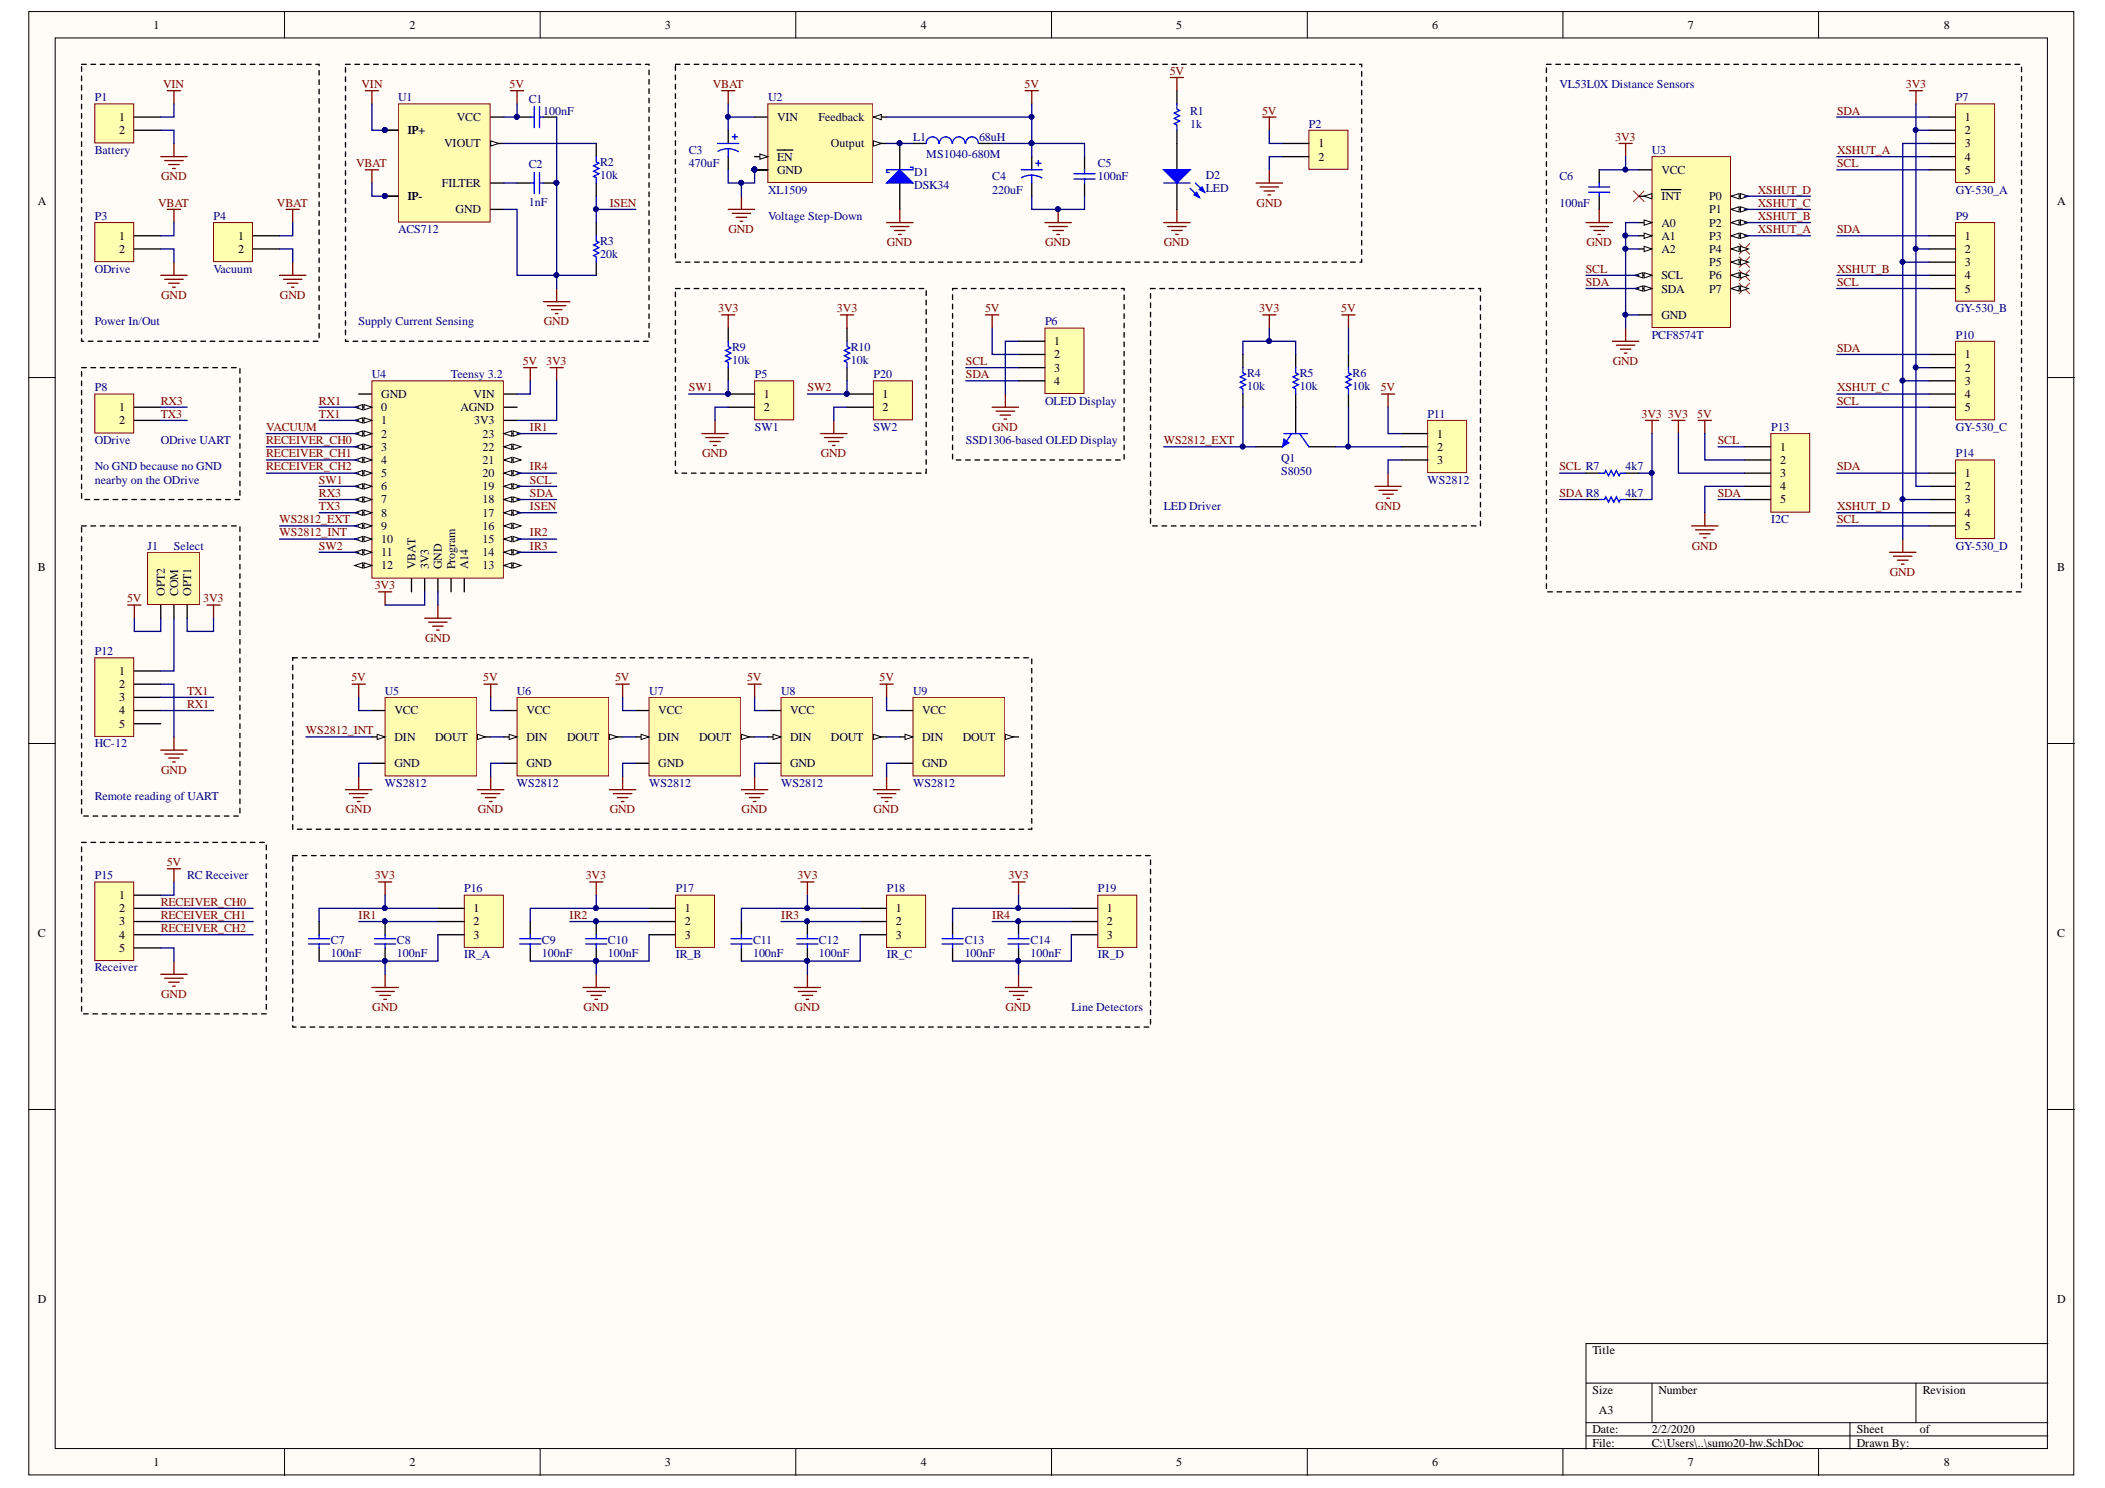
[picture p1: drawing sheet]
# Altium project sumo20-hw.PrjPCB
1 sheet, 58 parts. Net scope: global (net labels, ports and power ports of the same name join across sheets).
Board file: sumo20-hw.PcbDoc

## Sheet sumo20-hw.SchDoc
size A3

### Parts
C1  value 100nF  [J1-0603]  (hidden comment: Cap)
C2  value 1nF  [J1-0603]  (hidden comment: Cap)
C3  value 470uF  [10x10.5]  (hidden comment: Cap Pol1)
C4  value 220uF  [6.3X5.4]  (hidden comment: Cap Pol1)
C5  value 100nF  [J1-0603]  (hidden comment: Cap)
C6  value 100nF  [J1-0603]  (hidden comment: Cap)
C7  value 100nF  [J1-0603]  (hidden comment: Cap)
C8  value 100nF  [J1-0603]  (hidden comment: Cap)
C9  value 100nF  [J1-0603]  (hidden comment: Cap)
C10  value 100nF  [J1-0603]  (hidden comment: Cap)
C11  value 100nF  [J1-0603]  (hidden comment: Cap)
C12  value 100nF  [J1-0603]  (hidden comment: Cap)
C13  value 100nF  [J1-0603]  (hidden comment: Cap)
C14  value 100nF  [J1-0603]  (hidden comment: Cap)
D1  DSK34  [SOD-123FL]
D2  LED  [J1-0603 LED]
J1  Select  [0603-Jumper]
L1  MS1040-680M  value 68uH  [MS1040]
P1  Battery  [Wire Terminals]
P2  5V  [HDR1X2]  (value not drawn)
P3  ODrive  [Wire Terminals]
P4  Vacuum  [Wire Terminals]
P5  SW1  [2541P02]
P6  OLED Display  [HDR1X4]
P7  GY-530_A  [2541P05]
P8  ODrive  [2541P02]
P9  GY-530_B  [2541P05]
P10  GY-530_C  [2541P05]
P11  WS2812  [2541P03]
P12  HC-12  [HDR1X5]
P13  I2C  [HDR1X5]
P14  GY-530_D  [2541P05]
P15  Receiver  [2541P05]
P16  IR_A  [2541P03]
P17  IR_B  [2541P03]
P18  IR_C  [2541P03]
P19  IR_D  [2541P03]
P20  SW2  [2541P02]
Q1  S8050  [SOT23-3M]
R1  value 1k  [J1-0603]  (hidden comment: Res1)
R2  value 10k  [J1-0603]  (hidden comment: Resistor)
R3  value 20k  [J1-0603]  (hidden comment: Resistor)
R4  value 10k  [J1-0603]  (hidden comment: Resistor)
R5  value 10k  [J1-0603]  (hidden comment: Resistor)
R6  value 10k  [J1-0603]  (hidden comment: Resistor)
R7  value 4k7  [J1-0603]  (hidden comment: Resistor)
R8  value 4k7  [J1-0603]  (hidden comment: Resistor)
R9  value 10k  [J1-0603]  (hidden comment: Resistor)
R10  value 10k  [J1-0603]  (hidden comment: Resistor)
U1  ACS712  [SOP8]
U2  XL1509  [SOP8]
U3  PCF8574T  [SOT162-1 (SO16)]
U4  Teensy 3.2  [Teensy 3.2]
U5  WS2812  [WS2812B-Mini]
U6  WS2812  [WS2812B-Mini]
U7  WS2812  [WS2812B-Mini]
U8  WS2812  [WS2812B-Mini]
U9  WS2812  [WS2812B-Mini]

### Blocks framed on the sheet
Power In/Out: P1 P3 P4
Supply Current Sensing: C1 C2 R2 R3 U1
Voltage Step-Down: C3-C5 D1 D2 L1 P2 R1 U2
VL53L0X Distance Sensors: C6 P7 P9 P10 P13 P14 R7 R8 U3
SSD1306-based OLED Display: P6
LED Driver: P11 Q1 R4-R6
Remote reading of UART: J1 P12
RC Receiver: P15
Line Detectors: C7-C14 P16-P19

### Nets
3V3: C6.2 C7.1 C9.1 C11.1 C13.1 J1.1(OPT1) P7.2 P9.2 P10.2 P13.3 P14.2 P16.1 P17.1 P18.1 P19.1 R4.2 R5.2 R7.1 R8.1 R9.2 R10.2 U3.16(VCC) U4.16(3V3) U4.31(3V3)
5V: C1.2 C4.1 C5.2 J1.3(OPT2) L1.2 P2.1 P6.2 P11.1 P13.2 P15.1 R1.2 R6.2 U1.8(VCC) U2.3(Feedback) U4.33(VIN) U5.1(VCC) U6.1(VCC) U7.1(VCC) U8.1(VCC) U9.1(VCC)
GND: C1.1 C2.2 C3.2 C4.2 C5.1 C6.1 C7.2 C8.2 C9.2 C10.2 C11.2 C12.2 C13.2 C14.2 D1.1(A) D2.2(K) P1.2 P2.2 P3.2 P4.2 P5.2 P6.1 P7.3 P9.3 P10.3 P11.3 P12.2 P13.4 P14.3 P15.5 P16.3 P17.3 P18.3 P19.3 P20.2 R3.1 U1.5(GND) U2.5(GND) U2.6(GND) U2.7(GND) U2.8(GND) U3.1(A0) U3.2(A1) U3.3(A2) U3.8(GND) U4.17(GND) U5.3(GND) U6.3(GND) U7.3(GND) U8.3(GND) U9.3(GND)
VBAT: C3.1 P3.1 P4.1 U1.3(IP-) U1.4(IP-) U2.1(VIN)
VIN: P1.1 U1.1(IP+) U1.2(IP+)
IR1: C8.1 P16.2 U4.30(23)
IR2: C10.1 P17.2 U4.22(15)
IR3: C12.1 P18.2 U4.21(14)
IR4: C14.1 P19.2 U4.27(20)
ISEN: R2.2 R3.2 U4.24(17)
RECEIVER_CH0: P15.2 U4.5(3)
RECEIVER_CH1: P15.3 U4.6(4)
RECEIVER_CH2: P15.4 U4.7(5)
RX1: P12.4 U4.2(0)
RX3: P8.1 U4.9(7)
SCL: P6.3 P7.5 P9.5 P10.5 P13.1 P14.5 R7.2 U3.14(SCL) U4.26(19)
SDA: P6.4 P7.1 P9.1 P10.1 P13.5 P14.1 R8.2 U3.15(SDA) U4.25(18)
SW1: P5.1 R9.1 U4.8(6)
SW2: P20.1 R10.1 U4.13(11)
TX1: P12.3 U4.3(1)
TX3: P8.2 U4.10(8)
VACUUM: U4.4(2)
WS2812_EXT: Q1.2(E) R4.1 U4.11(9)
WS2812_INT: U4.12(10) U5.4(DIN)
XSHUT_A: P7.4 U3.7(P3)
XSHUT_B: P9.4 U3.6(P2)
XSHUT_C: P10.4 U3.5(P1)
XSHUT_D: P14.4 U3.4(P0)
NetC2_1: C2.1 U1.6(FILTER)
NetD1_2: D1.2(K) L1.1 U2.2(Output)
NetD2_1: D2.1(A) R1.1
NetJ1_2: J1.2(COM) P12.1
NetP11_2: P11.2 Q1.3(C) R6.1
NetQ1_1: Q1.1(B) R5.1
NetR2_1: R2.1 U1.7(VIOUT)
NetU5_2: U5.2(DOUT) U6.4(DIN)
NetU6_2: U6.2(DOUT) U7.4(DIN)
NetU7_2: U7.2(DOUT) U8.4(DIN)
NetU8_2: U8.2(DOUT) U9.4(DIN)

Not connected (* = marked no-connect by the designer): P12 5; U2 4(~{EN}); U3 9(P4)* 10(P5)* 11(P6)* 12(P7)* 13(~{INT})*; U4 1(GND) 14(12) 15(VBAT) 18(Program) 19(A14) 20(13) 23(16) 28(21) 29(22) 32(AGND); U9 2(DOUT)

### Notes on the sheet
- (near P8) ODrive UART
- (near P8) No GND because no GND
- nearby on the ODrive
